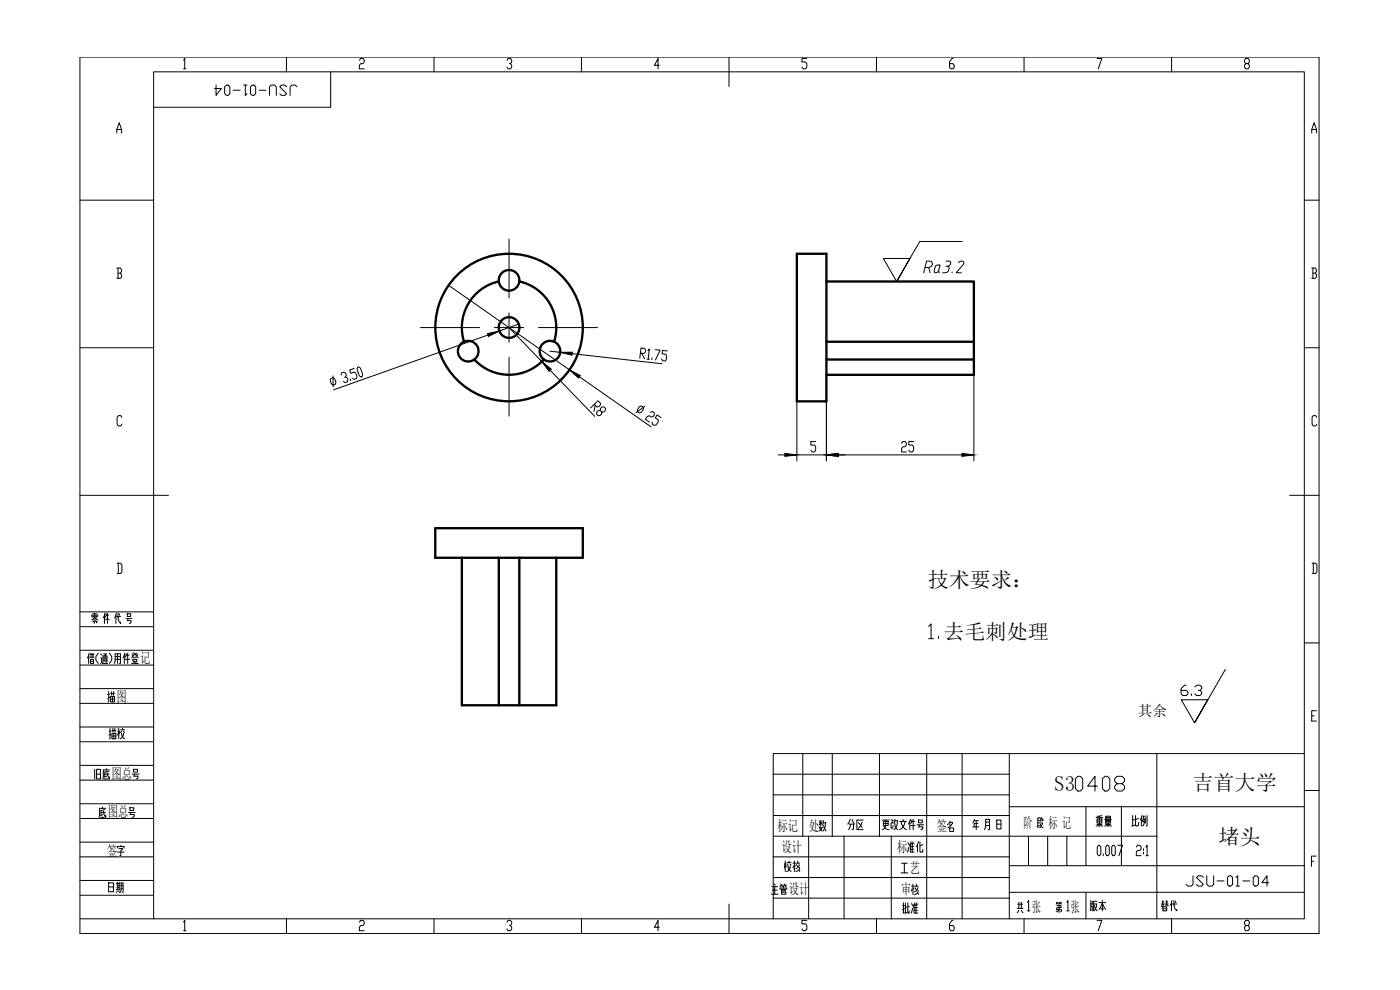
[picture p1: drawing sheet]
<svg xmlns="http://www.w3.org/2000/svg" width="420mm" height="297mm" viewBox="0 0 420 297" stroke-linecap="round" stroke-linejoin="round" font-family="sans-serif">
<!-- layer: 5 -->
<g fill="none" stroke="#000" stroke-width=".3">
<path d="M86 17.1v4.5M130.2 17.1v4.5M174.5 17.1v4.5M218.8 17.1v8.9M263 17.1v4.5M307.3 17.1v4.5M351.6 17.1v4.5M99.2 21.6v10.6h-53.1M24 60.1h22.1M391.4 60.1h4.5M24 104.3h22.1M391.4 104.3h4.5"/>
<path d="M24 148.6h26.6M387 148.6h8.9M391.4 192.9h4.5M391.4 226.1h-159.3v49.6M391.4 237.2h4.5M24 275.7h367.4v-254.1h-345.3v254.1M86 275.7v4.4M130.2 275.7v4.4M174.5 275.7v4.4M218.8 271.3v8.8M263 275.7v4.4M307.3 275.7v4.4"/>
<path d="M351.6 275.7v4.4"/>
</g>
<!-- layer: 9 -->
<path d="M24 17.1h371.9v263h-371.9z" fill="none" stroke="#000" stroke-width=".3"/>
<!-- layer: 10 -->
<g fill="none" stroke="#000" stroke-width=".3">
<path d="M55.1 18.1l.3-.5v3M107.9 18.1l.3-.5h.8l.3 .5v.5l-.3 .5h-.8l-.3 .5v1h1.4M152.1 18.1l.4-.5h.7l.4 .5v.5l-.4 .5h-.3M153.2 19.1l.4 .5v.5l-.4 .5h-.7l-.4-.5M197.9 19.6h-1.5l1.1-2v3M242.1 17.6h-1.4v1h1.1l.3 .5v1l-.3 .5h-.8l-.3-.5M286 17.6h-.3l-.7 1v1.5l.3 .5h.7l.4-.5v-.5l-.4-.5h-1M329.2 17.6h1.5l-1.1 3M373.9 19.1l-.4-.5v-.5l.4-.5h.7l.4 .5v.5l-.4 .5h-.7l-.4 .5v.5l.4 .5h.7l.4-.5v-.5l-.4-.5M35.1 39.9v-1l.7-2.1 .7 2.1v1M35.1 38.9h1.4M55.1 20.6h.7"/>
<path d="M393.7 39.9v-1l.7-2.1 .7 2.1v1M393.7 38.9h1.4M152.8 71.7v17.7M35.1 80.4h1l.4 .5v.6l-.4 .5M35.4 82h.7l.4 .5v.5l-.4 .5h-1M35.4 80.4v3.1M126.2 98.3h17.7M134.6 85.6l60.8 42.5M152.8 98.3l25.7 26.7M152.8 93.9v4.4h-4.5M155.7 97.2l-55.6 19.8M157.2 98.3h-4.4v4.4"/>
<path d="M161.6 98.3h17.7M393.7 80.4h1l.4 .5v.6l-.4 .5M394 82h.7l.4 .5v.5l-.4 .5h-1M394 80.4v3.1M99.3 113.6l.7-.3 .5 .4 .3 1-.1 .6-.7 .2-.6-.3-.3-1zM100 112.8v3.3M102.4 112.5l.1-.6 .7-.3 .5 .4 .2 .5-.2 .6-.3 .1M103.7 113.1l.6 .4 .1 .4-.1 .7-.7 .2-.5-.4M105.1 113.7l.2 .5M106.3 110.5l-1.4 .5 .4 1 1-.4 .5 .4 .4 1-.2 .6-.7 .2-.5-.3M107.3 110.2l.4-.1 .5 .3 .7 2-.2 .6-.3 .1-.6-.4-.6-1.9zM152.8 107.2v17.6"/>
<path d="M165 105.4l33.7 3.7M192.2 105.9l1.1 .2 .4-.5v-.5l-.3-.6-1-.1-.4 3.1M192.6 106l.8 1.7M194.2 107.7l.7 .1M194.5 105.2l.4-.5-.4 3.1M195.7 107.4l-.1 .5M196.7 104.9l1.4 .2-1.4 2.9M200.3 105.3l-1.5-.2-.1 1.1 1.1 .1 .3 .5-.1 1.1-.4 .4h-.8l-.2-.6M248 112.5v25.8M292.3 112.5v25.8M36.6 125.2l-.4-.5h-.7l-.4 .5v2.1l.4 .5h.7l.4-.5M178.4 121.3l.7 .8 .7-.1 .3-.4 .1-.6-.7-.8-2.2 2.2"/>
<path d="M178.6 121.6l-.3 1.8M180.1 123.1l.1-.6 .4-.3 .6-.1 .5 .5-.1 .6-.3 .4-.7 .1-.5-.6-.6 .1-.4 .4-.1 .6 .5 .5 .6-.1 .4-.3 .1-.6M191.9 122l.6-.2 .6 .4v.6l-.6 .9-.6 .2-.6-.4v-.6zM193.5 121.9l-2.6 1.9M195.2 123.7l.6-.2 .5 .4v.6l-.2 .4-.6 .2-.6-.4-.6 .3-.6 .8 1.2 .8M198.4 125.3l-1.2-.8-.6 .9 .9 .6v.6l-.6 .9-.6 .2-.5-.4v-.7M233.5 136.5h20.1M239.1 120.4v17.9M244.8 132.5h-1.5v1h1.1l.4 .5v1.1l-.4 .5h-.7l-.4-.5M248 136.5h44.3M270.6 133l.3-.5h.8l.3 .5v.5l-.3 .5h-.8l-.3 .6v1h1.4M274.2 132.5h-1.5v1h1.1l.4 .5v1.1l-.4 .5h-.7l-.4-.5"/>
<path d="M395.2 125.2l-.3-.5h-.8l-.3 .5v2.1l.3 .5h.8l.3-.5M35.1 169h1.1l.4 .5v2.1l-.4 .5h-1.1M35.5 169v3.1M393.8 169h1.1l.3 .5v2.1l-.3 .5h-1.1M394.1 169v3.1M24 199.5h22.1M24 195.1h22.1M24 188h22.1M24 183.6h22.1M26.6 196.6v2.5M26.7 196l-.5 1.4M26.9 197.2h1.3"/>
<path d="M27 196.4h1.2M27.2 197.8h.9v1.3h-.9zM27.2 198.4h.9M27.3 196v1.2M27.5 186l.6-.2 .3-.6 .4 .6 .5 .2M27.5 185v-.4h1.8v.4M27.8 186.4h1.3l-.2 .4M27.8 185.4h.3M27.8 185h.4M27.8 184.2h1.3M27.9 196v1.2M28.2 186h.5"/>
<path d="M28.3 186.4v.7M28.4 184.2v1M28.7 185h.4M28.8 185.4h.3M29.5 196l-.7 1v1l.7 1.1M30.2 197.4h.3v1.3l-.3 .4M30.2 196.2l.3 .4M30.5 198.7l.3 .4h1.4M30.9 198.7v-1.9h1.2l-.2 1.9M30.9 197.4h1.2M30.9 198h1.2M31.1 196.2h.8l-.4 .6v1.9"/>
<path d="M31.4 184.6v2.5M31.4 196.6l.1 .2M31.5 183.9l-.5 1.5M31.6 185.8h1.2M31.9 184.6l-.3 .6M31.9 184.2v.4h.7M32.2 183.9v3.2M32.8 196l.7 1v1l-.7 1.1M34.3 199.1l.3-.7v-2.2h1.5v2.9h-.2M34.6 197.8h1.5M34.6 197h1.5M34.8 184.6v2.5"/>
<path d="M34.9 183.9l-.5 1.5M35 185h1.2M35.3 196.2v2.9M35.4 183.9l.3 2.5 .5 .7v-.5M35.8 184.2l.1 .4M37.3 196.6v2.5M37.5 196l-.6 1.4M37.6 197.8h1.3M37.8 185.6h1.8M37.9 196.6l-.3 .6M37.9 196.2v.4h.8M38.2 184.2h1v.8h-1z"/>
<path d="M38.2 186.2h1.1l-.2 .9h-.3M38.3 196v3.1M38.4 185.6l-.1 .6M39.5 199.1h2M39.6 196.4l.3 .4M39.8 196h.7v.2l-1 1.2M39.9 197.8h1.2v.6h-1.2zM40.1 197.2h.8M40.2 198.4v.7M40.5 196.2l1 1.2M40.8 198.4v.7M41.1 196l-.3 .4"/>
<path d="M41.3 196.4l-.2 .4M24 211h22.1M24 206.6h22.1M24 218.1h22.1M393.7 214.8h.7M395.1 213.2h-1.4v3.2h1.4M24 222.6h22.1M24 234.1h22.1M24 229.6h22.1M232.1 232.3h70.8M232.1 238.5h70.8M240.9 226.1v24.8"/>
<path d="M249.8 226.1v24.8M263.9 226.1v24.8M278.1 226.1v49.6M288.7 226.1v49.6M302.9 226.1v49.6M347.2 226.1v49.6M24 245.6h22.1M24 241.2h22.1M24 257.1h22.1M24 252.7h22.1M35.2 254.4v-.4h2.1v.4M35.2 255.7h2.1"/>
<path d="M35.7 254.6h1.1l-.5 .7v1.4h-.3M36.3 253.6v.4M232.1 257.1h70.8M232.1 244.7h70.8M232.1 250.9h115.1M242.7 250.9v24.8M245.9 246.9h.8M245.9 248.3h1M245.9 246.2l.1 .3M246.2 247.9l-.2 .6 .7 .9M246.3 246.2v1.5M246.6 247.3l-.3-.4-.4 .6"/>
<path d="M246.6 248.3l-.1 .6-.6 .5M246.7 246.2l-.1 .3M247.2 247.7l.7 1.7M247.2 246.9h.7M247.2 246.2l-.3 1.5M247.7 246.9l-.1 1.4-.6 1.1M253.3 250.9v24.8M267.5 250.9v24.8M285 246.8h.9v.2l-.6 .8-.9 .6M285 248.4h1.2v1.1h-1.2zM285 247.4l.3 .4M285.2 246.3l-.5 .9-.4 .2"/>
<path d="M292 248.1h1.8M292.3 246.2h1.3M292.5 245.8l-.5 1.1M293 246.2v2.7M293.5 247.1h-1.2v1M295.4 248.9l.4-1v-2.1h1.2v3.1h-.4M295.8 246.7h1.2M295.8 247.7h1.2M299.1 246h1.3v2.7h-1.3zM299.1 247.3h1.3M302.9 242h88.5M302.9 259.7h88.5"/>
<path d="M311.5 246.1h.5M311.5 246.9h.5M312 247.7l-.8 .2M312.1 245.3l-.6 .2v2.9M312.2 246.9h.7v.2l-.4 .8-.5 .5M312.2 247.3l.8 1.1M313 245.9v.4h-.3v-.8h-.3l-.3 1M325.9 242v17.7M329.7 253.6h.3l.4 .6v2l-.4 .5h-.3l-.4-.5v-2zM331.1 256.2v.5M332.2 253.6h.4l.3 .6v2l-.3 .5h-.4l-.4-.5v-2zM334 253.6h.4l.3 .6v2l-.3 .5h-.4l-.4-.5v-2z"/>
<path d="M335.4 253.6h1.5l-1.1 3.1M336.6 242v17.7M341 254.2l.4-.6h.7l.4 .6v.5l-.4 .5h-.7l-.4 .5v1h1.5M343.2 254.7v.5M343.2 255.7v.5M343.9 254.2l.4-.6v3.1M343.9 256.7h.7M393.6 258.4h.7M395 256.9h-1.4v3.1M24 264.2h22.1M24 268.6h22.1M55.1 276.7l.3-.6v3.2"/>
<path d="M55.1 279.3h.7M107.9 276.7l.3-.6h.8l.3 .6v.5l-.3 .5h-.8l-.3 .5v1.1h1.4M152.1 276.7l.4-.6h.7l.4 .6v.5l-.4 .5h-.3M153.2 277.7l.4 .5v.5l-.4 .6h-.7l-.4-.6M197.9 278.2h-1.5l1.1-2.1v3.2M231.5 268.3h2M231.6 266h1.8M231.8 267.1h1.4M232.1 263.3h70.8M232.1 269.5h70.8M232.4 265.2l.2 .4M232.5 266v2.3"/>
<path d="M234.1 266.9v-.4h2v.4M234.4 265.2l-.3 .8M234.4 265.6h.6M234.5 267.3h1.2v-.4h-1.2v1.4h1.3v-.6h-1.3M234.7 265.6l.1 .4M235.1 266.2v.3M235.4 265.2l-.3 .8M235.4 265.6h.7M235.7 265.6l.1 .4M242.1 276.1h-1.4v1.1h1.1l.3 .5v1l-.3 .6h-.8l-.3-.6M273.6 265.9h.7M273.7 266.7l-.1 .7"/>
<path d="M274 265.3v3.1M274.1 266.5l.2 .2M274.6 266.3l.4 .6M274.6 265.9h1M275 265.3v.6M275.4 266.3a1.21 1.21 0 0 1-1 1.3M275.6 267.2a1.14 1.14 0 0 1-1.2 1.2M286 276.1h-.3l-.7 1.1v1.5l.3 .6h.7l.4-.6v-.5l-.4-.5h-1M302.9 267.7h88.5M329.2 276.1h1.5l-1.1 3.2M373.9 277.7l-.4-.5v-.5l.4-.6h.7l.4 .6v.5l-.4 .5h-.7l-.4 .5v.5l.4 .6h.7l.4-.6v-.5l-.4-.5"/>
</g>
<!-- layer: SLD-0 -->
<path d="M308.7 250.9v8.8M314.4 250.9v8.8M320.2 250.9v8.8" fill="none" stroke="#000" stroke-width=".3"/>
<!-- layer: 0 -->
<g fill="none" stroke="#000" stroke-width=".7">
<path d="M239.1 76.1h8.9v44.3h-8.9zM149.7 84.4a14.2 14.2 0 0 0-10.4 18.1M155.9 84.4a14.2 14.2 0 0 1 10.4 18.1M248 84.5h44.3v18M139.3 102.5a3.1 3.1 0 0 1 3.9 1.3 3.1 3.1 0 0 1-.8 4.1M139.3 102.5a3.1 3.1 0 0 0-1.5 4.4 3.1 3.1 0 0 0 4.6 1M142.3 107.9a14.2 14.2 0 0 0 20.9 0M248 102.5h44.3v5.4h-44.3M292.3 107.9v4.6h-44.3M130.6 158.5h44.3v8.9h-44.3zM138.6 167.4v44.2h11.1M149.7 167.4v44.2h6.2v-44.2"/>
<path d="M166.9 167.4v44.2h-11"/>
<circle cx="152.8" cy="98.3" r="22.1"/>
<circle cx="152.8" cy="98.3" r="3.1"/>
<circle cx="152.8" cy="84.1" r="3.1"/>
<circle cx="165.1" cy="105.4" r="3.1"/>
</g>
<!-- layer: 10 -->
<path d="M146.3 100.1l3.5-.8-3.2 1.7zM162.6 108.5l2.8 2.3-.6 .6zM168.1 105.7h3.7l-.1 .9zM170.9 111l3.2 1.7-.5 .7zM235.5 136l3.6 .5-3.6 .4zM248 136.5l3.6-.5v.9zM288.7 136l3.6 .5-3.6 .4z" fill="#000" stroke="#000" stroke-width=".3"/>
<!-- layer: 0 -->
<path d="M278.7 187.9l.7-.7v4.4M278.7 191.6h1.5M281.7 190.9v.7" fill="none" stroke="#000" stroke-width=".3"/>
<path d="M276.1 72.3l-7 12.2 4-6.9h-8l4 6.9M276.1 72.5h12.7M367.8 200.8l-9.3 16.1 4-6.9h-8l4 6.9" fill="none" stroke="#000" stroke-width=".3"/>
<text font-size="7.9" x="321.4" y="238.5">0408</text>
<g font-size="6.6">
<text x="63.1" y="30">JSU-01-04</text>
<text x="275.9" y="82.9">Ra3.2</text>
<text x="353.1" y="209.9">6.3</text>
<text x="31.4" y="223">描校</text>
<text x="27.2" y="234.9">旧底图总号号</text>
<text x="28.6" y="246.6">底图总号号</text>
<text x="253.3" y="250.1">分区</text>
<text x="263.5" y="250.1">更改文件号</text>
<text x="327.7" y="249.1">重量</text>
<text x="338.3" y="249.1">比例</text>
<text x="270.9" y="256.8">准化</text>
<text x="234.2" y="262.8">校核</text>
<text x="31.4" y="269.2">日期</text>
<text x="354.9" y="267.1">JSU-01-04</text>
<text x="269.5" y="275.2">批准</text>
<text x="326" y="274.5">版本</text>
<text x="347.5" y="274.5">替代</text>
</g>
<g font-size="6.3">
<text x="278.4" y="176.1">技术要求：</text>
<text x="283.1" y="191.6">去毛刺处理</text>
<text x="316.4" y="237.3">S3</text>
<text x="357.9" y="237">吉首大学</text>
<text x="365.7" y="253.1">堵头</text>
</g>
<g font-size="5.3">
<text x="35.3" y="211.7" transform="rotate(-90 35.3 211.7)">描图</text>
<text x="273.4" y="263.2" transform="rotate(-90 273.4 263.2)">工艺</text>
</g>
<g font-size="4.9">
<text x="308" y="275.2" transform="rotate(-90 308 275.2)">共 张</text>
<text x="319.6" y="275.2" transform="rotate(-90 319.6 275.2)">第 张</text>
</g>
<g font-size="4.4">
<text x="42.1" y="199.1">记</text>
<text x="34.9" y="210.6">图</text>
<text x="341.5" y="214.8">其余</text>
<text x="33.5" y="233.7">图总</text>
<text x="32.3" y="245.2">图总</text>
<text x="233.3" y="249.5">标记</text>
<text x="242.8" y="249.4">处</text>
<text x="281.2" y="249.5">签</text>
<text x="307.1" y="248.4">阶</text>
<text x="314.6" y="248.4">标 记</text>
<text x="32.1" y="256.7">签</text>
<text x="234.6" y="255.6">设计</text>
<text x="269.2" y="255.7">标</text>
<text x="273" y="261.9">艺</text>
<text x="236.7" y="268.3">设计</text>
<text x="270.5" y="268.4">审</text>
<text x="309.8" y="273.8">张</text>
<text x="321.4" y="273.8">张</text>
</g>
</svg>
